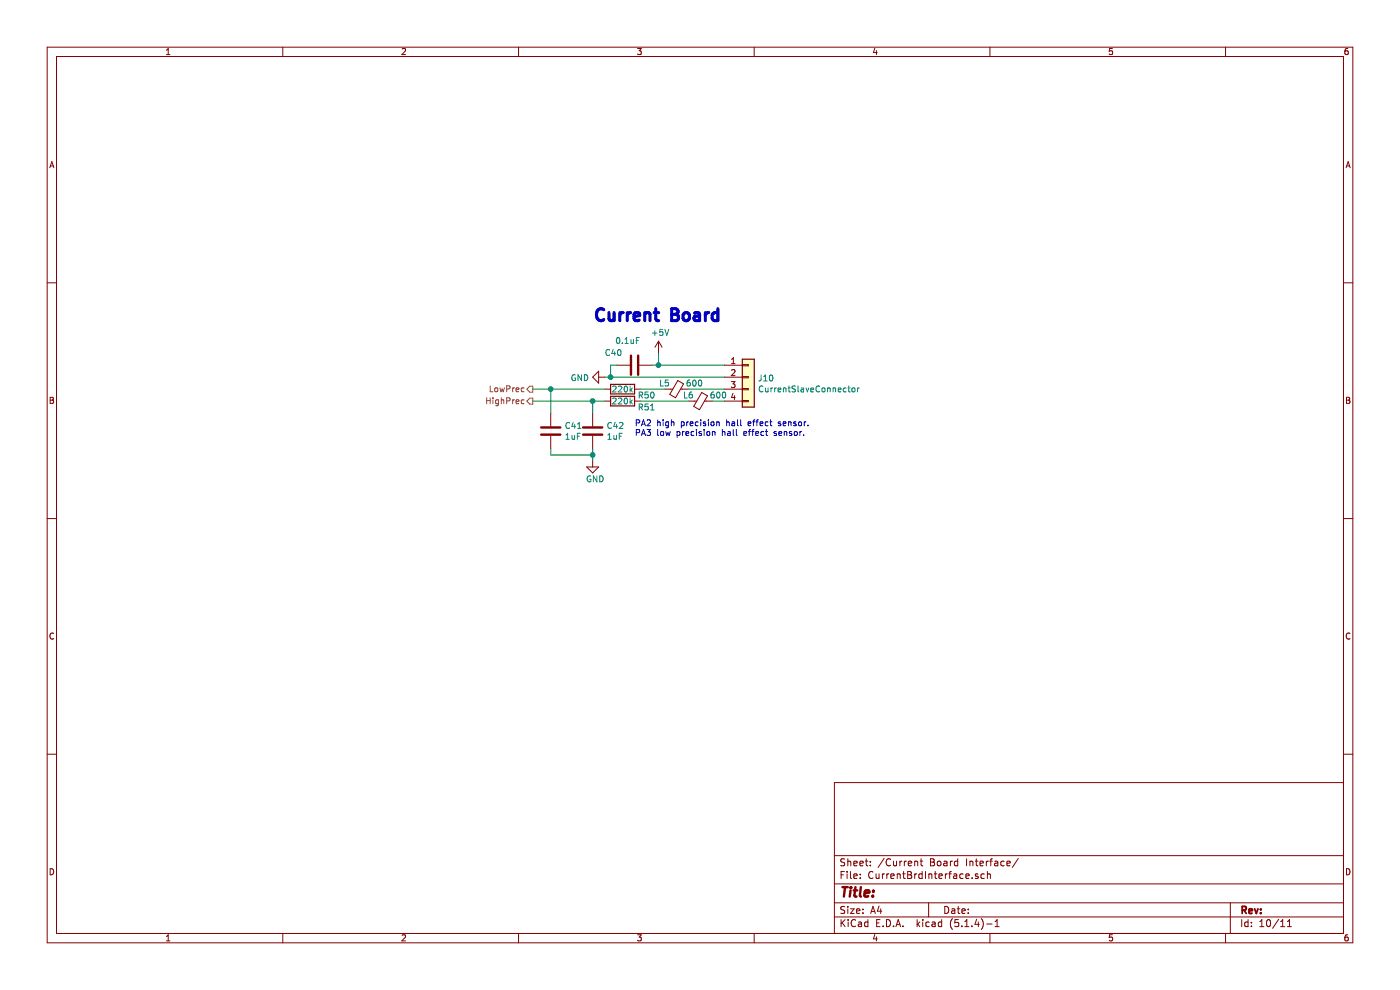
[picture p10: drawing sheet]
EESchema Schematic File Version 4
LIBS:BPSMaster-cache
EELAYER 30 0
EELAYER END
$Descr A4 11693 8268
encoding utf-8
Sheet 10 11
Title ""
Date ""
Rev ""
Comp ""
Comment1 ""
Comment2 ""
Comment3 ""
Comment4 ""
$EndDescr
Text Notes 5300 3650 0    50   ~ 0
PA2 high precision hall effect sensor.\nPA3 low precision hall effect sensor.
$Comp
L Connector_Generic:Conn_01x04 J?
U 1 1
P 6250 3150
AR Path="/5D974FC1" Ref="J?"  Part="1" 
AR Path="/5D969F1C/5D974FC1" Ref="J10"  Part="1" 
F 0 "J10" H 6329 3142 50  0000 L CNN
F 1 "CurrentSlaveConnector" H 6329 3051 50  0000 L CNN
F 2 "UTSVT_Connectors:Molex_MicroFit3.0_1x4xP3.00mm_PolarizingPeg_Vertical" H 6250 3150 50  0001 C CNN
F 3 "~" H 6250 3150 50  0001 C CNN
	1    6250 3150
	1    0    0    -1  
$EndComp
Text Notes 4950 2700 0    100  ~ 20
Current Board
Wire Wire Line
	5550 3250 5350 3250
Wire Wire Line
	5500 2950 5500 3050
Wire Wire Line
	5450 3050 5500 3050
$Comp
L power:GND #PWR?
U 1 1
P 5050 3150
AR Path="/5D974FCD" Ref="#PWR?"  Part="1" 
AR Path="/5D969F1C/5D974FCD" Ref="#PWR081"  Part="1" 
F 0 "#PWR081" H 5050 2900 50  0001 C CNN
F 1 "GND" V 5055 3022 50  0000 R CNN
F 2 "" H 5050 3150 50  0001 C CNN
F 3 "" H 5050 3150 50  0001 C CNN
	1    5050 3150
	0    1    1    0   
$EndComp
$Comp
L Device:C C?
U 1 1
P 5300 3050
AR Path="/5D974FD3" Ref="C?"  Part="1" 
AR Path="/5D969F1C/5D974FD3" Ref="C40"  Part="1" 
F 0 "C40" V 5400 3150 50  0000 L CNN
F 1 "0.1uF" V 5500 3000 50  0000 L CNN
F 2 "Capacitor_SMD:C_0805_2012Metric" H 5338 2900 50  0001 C CNN
F 3 "~" H 5300 3050 50  0001 C CNN
	1    5300 3050
	0    -1   -1   0   
$EndComp
Wire Wire Line
	5150 3050 5100 3050
Wire Wire Line
	5100 3050 5100 3150
Connection ~ 5100 3150
Wire Wire Line
	5100 3150 5050 3150
Connection ~ 5500 3050
$Comp
L power:+5V #PWR?
U 1 1
P 5500 2950
AR Path="/5D974FDE" Ref="#PWR?"  Part="1" 
AR Path="/5D969F1C/5D974FDE" Ref="#PWR080"  Part="1" 
F 0 "#PWR080" H 5500 2800 50  0001 C CNN
F 1 "+5V" H 5515 3123 50  0000 C CNN
F 2 "" H 5500 2950 50  0001 C CNN
F 3 "" H 5500 2950 50  0001 C CNN
	1    5500 2950
	1    0    0    -1  
$EndComp
$Comp
L Device:R R?
U 1 1
P 5200 3350
AR Path="/5D974FE4" Ref="R?"  Part="1" 
AR Path="/5D969F1C/5D974FE4" Ref="R51"  Part="1" 
F 0 "R51" V 5250 3550 50  0000 C CNN
F 1 "220k" V 5200 3350 50  0000 C CNN
F 2 "Resistor_SMD:R_0805_2012Metric" V 5130 3350 50  0001 C CNN
F 3 "~" H 5200 3350 50  0001 C CNN
	1    5200 3350
	0    1    1    0   
$EndComp
$Comp
L Device:R R?
U 1 1
P 5200 3250
AR Path="/5D974FEA" Ref="R?"  Part="1" 
AR Path="/5D969F1C/5D974FEA" Ref="R50"  Part="1" 
F 0 "R50" V 5250 3450 50  0000 C CNN
F 1 "220k" V 5200 3250 50  0000 C CNN
F 2 "Resistor_SMD:R_0805_2012Metric" V 5130 3250 50  0001 C CNN
F 3 "~" H 5200 3250 50  0001 C CNN
	1    5200 3250
	0    1    1    0   
$EndComp
Wire Wire Line
	5050 3250 4600 3250
Wire Wire Line
	4450 3350 4950 3350
$Comp
L Device:C C?
U 1 1
P 4950 3600
AR Path="/5D974FF2" Ref="C?"  Part="1" 
AR Path="/5D969F1C/5D974FF2" Ref="C42"  Part="1" 
F 0 "C42" H 5065 3646 50  0000 L CNN
F 1 "1uF" H 5065 3555 50  0000 L CNN
F 2 "Capacitor_SMD:C_0805_2012Metric" H 4988 3450 50  0001 C CNN
F 3 "~" H 4950 3600 50  0001 C CNN
	1    4950 3600
	1    0    0    -1  
$EndComp
Wire Wire Line
	4950 3450 4950 3350
Connection ~ 4950 3350
Wire Wire Line
	4950 3350 5050 3350
$Comp
L Device:C C?
U 1 1
P 4600 3600
AR Path="/5D974FFB" Ref="C?"  Part="1" 
AR Path="/5D969F1C/5D974FFB" Ref="C41"  Part="1" 
F 0 "C41" H 4715 3646 50  0000 L CNN
F 1 "1uF" H 4715 3555 50  0000 L CNN
F 2 "Capacitor_SMD:C_0805_2012Metric" H 4638 3450 50  0001 C CNN
F 3 "~" H 4600 3600 50  0001 C CNN
	1    4600 3600
	1    0    0    -1  
$EndComp
Wire Wire Line
	4600 3450 4600 3250
Connection ~ 4600 3250
Wire Wire Line
	4600 3250 4450 3250
$Comp
L power:GND #PWR?
U 1 1
P 4950 3850
AR Path="/5D975004" Ref="#PWR?"  Part="1" 
AR Path="/5D969F1C/5D975004" Ref="#PWR082"  Part="1" 
F 0 "#PWR082" H 4950 3600 50  0001 C CNN
F 1 "GND" H 5050 3700 50  0000 R CNN
F 2 "" H 4950 3850 50  0001 C CNN
F 3 "" H 4950 3850 50  0001 C CNN
	1    4950 3850
	1    0    0    -1  
$EndComp
Wire Wire Line
	4950 3850 4950 3800
Wire Wire Line
	4950 3800 4600 3800
Wire Wire Line
	4600 3800 4600 3750
Connection ~ 4950 3800
Wire Wire Line
	4950 3800 4950 3750
$Comp
L Device:Ferrite_Bead_Small L?
U 1 1
P 5650 3250
AR Path="/5D97500F" Ref="L?"  Part="1" 
AR Path="/5D969F1C/5D97500F" Ref="L5"  Part="1" 
F 0 "L5" V 5600 3150 50  0000 C CNN
F 1 "600" V 5600 3400 50  0000 C CNN
F 2 "Inductor_SMD:L_0805_2012Metric" V 5580 3250 50  0001 C CNN
F 3 "~" H 5650 3250 50  0001 C CNN
	1    5650 3250
	0    1    1    0   
$EndComp
Wire Wire Line
	5750 3250 6050 3250
Wire Wire Line
	5100 3150 6050 3150
Wire Wire Line
	5500 3050 6050 3050
$Comp
L Device:Ferrite_Bead_Small L?
U 1 1
P 5850 3350
AR Path="/5D975018" Ref="L?"  Part="1" 
AR Path="/5D969F1C/5D975018" Ref="L6"  Part="1" 
F 0 "L6" V 5800 3250 50  0000 C CNN
F 1 "600" V 5800 3500 50  0000 C CNN
F 2 "Inductor_SMD:L_0805_2012Metric" V 5780 3350 50  0001 C CNN
F 3 "~" H 5850 3350 50  0001 C CNN
	1    5850 3350
	0    1    1    0   
$EndComp
Wire Wire Line
	5950 3350 6050 3350
Wire Wire Line
	5350 3350 5750 3350
Text HLabel 4450 3350 0    50   Output ~ 0
HighPrec
Text HLabel 4450 3250 0    50   Output ~ 0
LowPrec
$EndSCHEMATC
